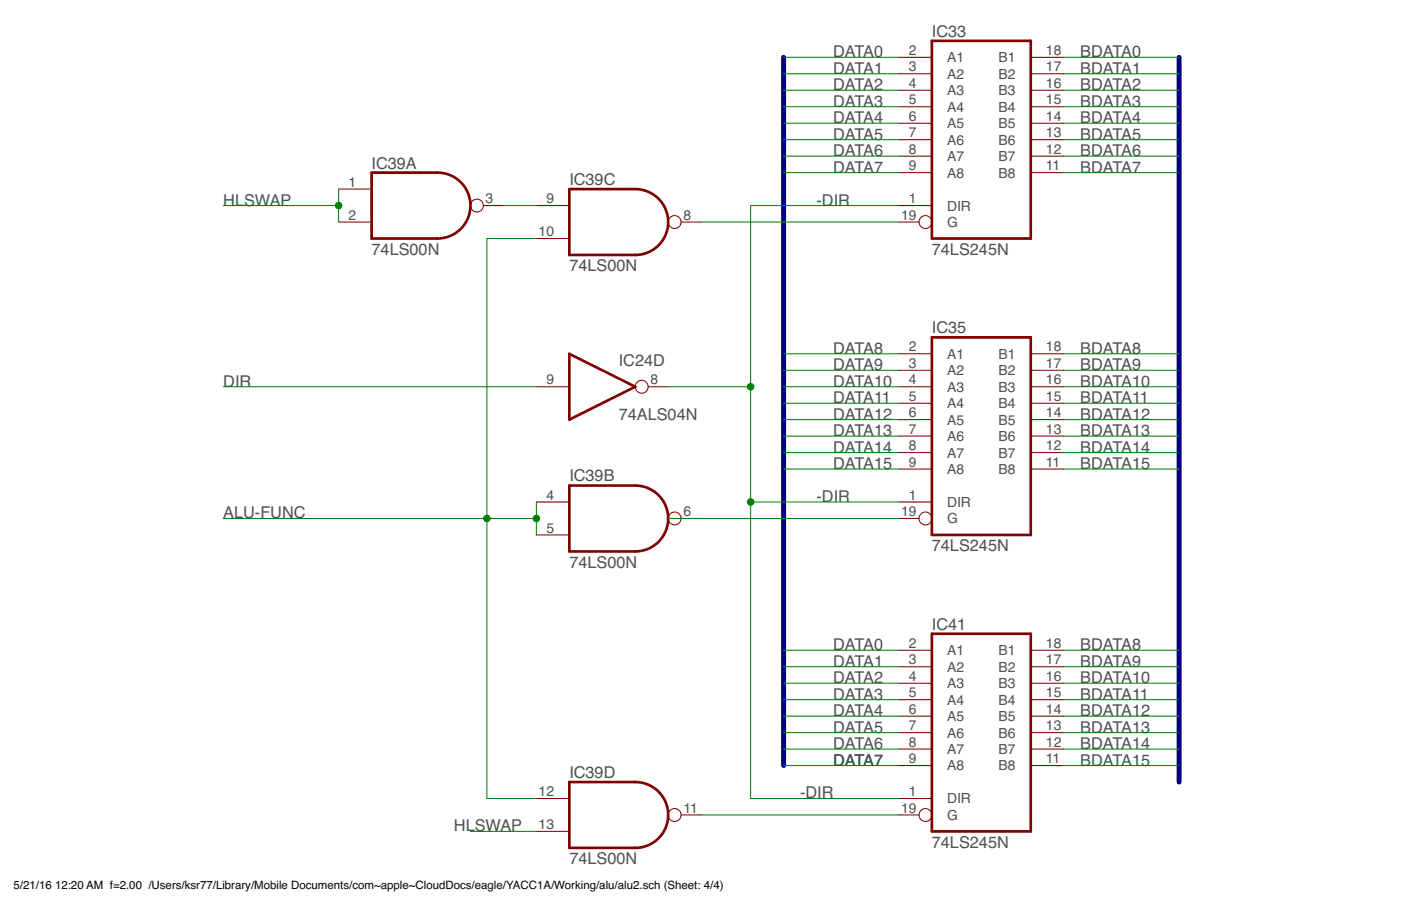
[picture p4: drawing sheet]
<svg xmlns="http://www.w3.org/2000/svg" width="432mm" height="279mm" viewBox="0 0 432 279" stroke-linecap="round" stroke-linejoin="round" font-family="sans-serif">
<path d="M287.2 12.6h30.5v61h-30.5zM114.5 53.2h20.3a10.2 10.2 0 0 1 10.2 10.2 10.2 10.2 0 0 1-10.2 10.2h-20.3zM175.5 58.3h20.3a10.2 10.2 0 0 1 10.1 10.2 10.2 10.2 0 0 1-10.1 10.1h-20.3zM175.5 109.1l20.3 10.2-20.3 10.1zM287.2 104h30.5v61h-30.5zM175.5 149.7h20.3a10.2 10.2 0 0 1 10.1 10.2 10.2 10.2 0 0 1-10.1 10.2h-20.3zM287.2 195.5h30.5v60.9h-30.5zM175.5 241.2h20.3a10.1 10.1 0 0 1 10.1 10.1 10.1 10.1 0 0 1-10.1 10.2h-20.3z" fill="none" stroke="#800000" stroke-width=".83"/>
<g fill="none" stroke="#800000" stroke-width=".32">
<path d="M277.1 17.7h10.1M317.7 17.7h10.2M277.1 22.8h10.1M277.1 27.8h10.1M277.1 32.9h10.1M277.1 38h10.1M317.7 22.8h10.2M317.7 27.8h10.2M317.7 32.9h10.2M317.7 38h10.2M104.4 58.3h10.1M277.1 43.1h10.1"/>
<path d="M277.1 48.2h10.1M277.1 53.2h10.1M317.7 43.1h10.2M317.7 48.2h10.2M317.7 53.2h10.2M104.4 68.5h10.1M148.9 63.4h6.3M165.3 63.4h10.2M165.3 73.6h10.2M209.9 68.5h6.2M277.1 63.4h10.1M277.1 68.5h6.2"/>
<path d="M165.3 119.3h10.2M199.7 119.3h6.3M277.1 109.1h10.1M277.1 114.2h10.1M277.1 119.3h10.1M317.7 109.1h10.2M317.7 114.2h10.2M317.7 119.3h10.2M277.1 124.4h10.1M277.1 129.4h10.1M277.1 134.5h10.1M277.1 139.6h10.1"/>
<path d="M317.7 124.4h10.2M317.7 129.4h10.2M317.7 134.5h10.2M317.7 139.6h10.2M165.3 154.8h10.2M209.9 159.9h6.2M277.1 154.8h10.1M277.1 144.7h10.1M277.1 159.9h6.2M317.7 144.7h10.2M165.3 165h10.2M277.1 200.5h10.1"/>
<path d="M277.1 205.6h10.1M277.1 210.7h10.1M277.1 215.8h10.1M317.7 200.5h10.2M317.7 205.6h10.2M317.7 210.7h10.2M317.7 215.8h10.2M277.1 220.9h10.1M277.1 225.9h10.1M277.1 231h10.1M277.1 236.1h10.1M317.7 220.9h10.2"/>
<path d="M317.7 225.9h10.2M317.7 231h10.2M317.7 236.1h10.2M165.3 246.3h10.2M165.3 256.4h10.2M209.9 251.3h6.2M277.1 246.3h10.1M277.1 251.3h6.2"/>
<circle cx="147" cy="63.4" r="1.99"/>
<circle cx="207.9" cy="68.5" r="1.99"/>
<circle cx="285.2" cy="68.5" r="1.99"/>
<circle cx="197.8" cy="119.3" r="1.99"/>
<circle cx="207.9" cy="159.9" r="1.99"/>
<circle cx="285.2" cy="159.9" r="1.99"/>
<circle cx="207.9" cy="251.3" r="1.99"/>
<circle cx="285.2" cy="251.3" r="1.99"/>
</g>
<path d="M241.5 17.7v218.4M363.4 17.7v223.5" fill="none" stroke="#000080" stroke-width="1.5"/>
<g fill="none" stroke="#008000" stroke-width=".32">
<path d="M241.5 17.7h35.6M327.9 17.7h35.5M241.5 22.8h35.6M241.5 27.8h35.6M241.5 32.9h35.6M241.5 38h35.6M327.9 22.8h35.5M327.9 27.8h35.5M327.9 32.9h35.5M327.9 38h35.5M104.4 58.3v10.2M241.5 43.1h35.6"/>
<path d="M241.5 48.2h35.6M241.5 53.2h35.6M327.9 43.1h35.5M327.9 48.2h35.5M327.9 53.2h35.5M68.8 63.4h35.6M155.2 63.4h10.1M165.3 73.6h-15.2v172.7h15.2M216.1 68.5h61M277.1 63.4h-45.7v182.9h45.7M68.8 119.3h96.5M206 119.3h25.4"/>
<path d="M241.5 109.1h35.6M241.5 114.2h35.6M241.5 119.3h35.6M327.9 109.1h35.5M327.9 114.2h35.5M327.9 119.3h35.5M241.5 124.4h35.6M241.5 129.4h35.6M241.5 134.5h35.6M241.5 139.6h35.6M327.9 124.4h35.5M327.9 129.4h35.5"/>
<path d="M327.9 134.5h35.5M327.9 139.6h35.5M68.8 159.9h96.5M165.3 154.8v10.2M206 159.9h71.1M231.4 154.8h45.7M241.5 144.7h35.6M327.9 144.7h35.5M241.5 200.5h35.6M241.5 205.6h35.6M241.5 210.7h35.6M241.5 215.8h35.6"/>
<path d="M327.9 200.5h35.5M327.9 205.6h35.5M327.9 210.7h35.5M327.9 215.8h35.5M241.5 220.9h35.6M241.5 225.9h35.6M241.5 231h35.6M241.5 236.1h35.6M327.9 220.9h35.5M327.9 225.9h35.5M327.9 231h35.5M327.9 236.1h35.5"/>
<path d="M145 256.4h20.3M216.1 251.3h61"/>
</g>
<g fill="#008000" stroke="#008000" stroke-width=".31">
<circle cx="231.4" cy="154.8" r="1.02"/>
<circle cx="231.4" cy="119.3" r="1.02"/>
<circle cx="104.4" cy="63.4" r="1.02"/>
<circle cx="165.3" cy="159.9" r="1.02"/>
<circle cx="150.1" cy="159.9" r="1.02"/>
</g>
<g font-size="5" fill="#505050">
<text x="287.2" y="11.3">IC33</text>
<text x="256.7" y="17.7">DATA0</text>
<text x="332.9" y="17.7">BDATA0</text>
<text x="256.7" y="22.8">DATA1</text>
<text x="332.9" y="22.8">BDATA1</text>
<text x="256.7" y="27.8">DATA2</text>
<text x="332.9" y="27.8">BDATA2</text>
<text x="256.7" y="32.9">DATA3</text>
<text x="332.9" y="32.9">BDATA3</text>
<text x="256.7" y="38">DATA4</text>
<text x="332.9" y="38">BDATA4</text>
<text x="256.7" y="43.1">DATA5</text>
<text x="332.9" y="43.1">BDATA5</text>
<text x="114.5" y="52">IC39A</text>
<text x="256.7" y="48.2">DATA6</text>
<text x="256.7" y="53.2">DATA7</text>
<text x="332.9" y="48.2">BDATA6</text>
<text x="332.9" y="53.2">BDATA7</text>
<text x="175.5" y="57">IC39C</text>
<text x="68.8" y="63.4">HLSWAP</text>
<text x="251.7" y="63.4">-DIR</text>
<text x="114.5" y="78.6">74LS00N</text>
<text x="175.5" y="83.7">74LS00N</text>
<text x="287.2" y="78.6">74LS245N</text>
<text x="287.2" y="102.8">IC35</text>
<text x="190.7" y="112.9">IC24D</text>
<text x="256.7" y="109.1">DATA8</text>
<text x="332.9" y="109.1">BDATA8</text>
<text x="68.8" y="119.3">DIR</text>
<text x="256.7" y="114.2">DATA9</text>
<text x="256.7" y="119.3">DATA10</text>
<text x="332.9" y="114.2">BDATA9</text>
<text x="332.9" y="119.3">BDATA10</text>
<text x="256.7" y="124.3">DATA11</text>
<text x="332.9" y="124.3">BDATA11</text>
<text x="190.7" y="129.4">74ALS04N</text>
<text x="256.7" y="129.4">DATA12</text>
<text x="332.9" y="129.4">BDATA12</text>
<text x="256.7" y="134.5">DATA13</text>
<text x="332.9" y="134.5">BDATA13</text>
<text x="256.7" y="139.6">DATA14</text>
<text x="332.9" y="139.6">BDATA14</text>
<text x="175.5" y="148.5">IC39B</text>
<text x="256.7" y="144.7">DATA15</text>
<text x="332.9" y="144.7">BDATA15</text>
<text x="251.7" y="154.8">-DIR</text>
<text x="68.8" y="159.9">ALU-FUNC</text>
<text x="287.2" y="170.1">74LS245N</text>
<text x="175.5" y="175.1">74LS00N</text>
<text x="287.2" y="194.2">IC41</text>
<text x="256.7" y="200.5">DATA0</text>
<text x="332.9" y="200.5">BDATA8</text>
<text x="256.7" y="205.6">DATA1</text>
<text x="332.9" y="205.6">BDATA9</text>
<text x="256.7" y="210.7">DATA2</text>
<text x="256.7" y="215.8">DATA3</text>
<text x="332.9" y="210.7">BDATA10</text>
<text x="332.9" y="215.8">BDATA11</text>
<text x="256.7" y="220.8">DATA4</text>
<text x="332.9" y="220.8">BDATA12</text>
<text x="256.7" y="225.9">DATA5</text>
<text x="332.9" y="225.9">BDATA13</text>
<text x="256.7" y="231">DATA6</text>
<text x="332.9" y="231">BDATA14</text>
<text x="175.5" y="239.9">IC39D</text>
<text x="256.7" y="236.1">DATA7</text>
<text x="332.9" y="236.1">BDATA15</text>
<text x="246.6" y="246.2">-DIR</text>
<text x="139.9" y="256.4">HLSWAP</text>
<text x="287.2" y="261.5">74LS245N</text>
<text x="175.5" y="266.6">74LS00N</text>
</g>
<g font-size="4.3" fill="#505050">
<text x="280.2" y="17">2</text>
<text x="322.4" y="17">18</text>
<text x="280.2" y="22">3</text>
<text x="291.9" y="19.2">A1</text>
<text x="307.8" y="19.2">B1</text>
<text x="322.4" y="22">17</text>
<text x="280.2" y="27.1">4</text>
<text x="291.9" y="24.3">A2</text>
<text x="291.9" y="29.4">A3</text>
<text x="307.8" y="29.4">B3</text>
<text x="307.8" y="24.3">B2</text>
<text x="322.4" y="27.1">16</text>
<text x="280.2" y="32.2">5</text>
<text x="291.9" y="34.4">A4</text>
<text x="307.8" y="34.4">B4</text>
<text x="322.4" y="32.2">15</text>
<text x="280.2" y="37.3">6</text>
<text x="291.9" y="39.5">A5</text>
<text x="307.8" y="39.5">B5</text>
<text x="322.4" y="37.3">14</text>
<text x="280.2" y="42.4">7</text>
<text x="280.2" y="47.4">8</text>
<text x="291.9" y="44.6">A6</text>
<text x="307.8" y="44.6">B6</text>
<text x="322.4" y="47.4">12</text>
<text x="322.4" y="42.4">13</text>
<text x="280.2" y="52.5">9</text>
<text x="291.9" y="49.7">A7</text>
<text x="307.8" y="49.7">B7</text>
<text x="322.4" y="52.5">11</text>
<text x="107.5" y="57.6">1</text>
<text x="291.9" y="54.8">A8</text>
<text x="307.8" y="54.8">B8</text>
<text x="149.7" y="62.7">3</text>
<text x="168.4" y="62.7">9</text>
<text x="280.2" y="62.7">1</text>
<text x="291.9" y="64.9">DIR</text>
<text x="107.5" y="67.8">2</text>
<text x="210.6" y="67.8">8</text>
<text x="277.8" y="67.8">19</text>
<text x="291.9" y="70">G</text>
<text x="166" y="72.8">10</text>
<text x="280.2" y="108.4">2</text>
<text x="280.2" y="113.5">3</text>
<text x="291.9" y="110.6">A1</text>
<text x="307.8" y="110.6">B1</text>
<text x="322.4" y="113.5">17</text>
<text x="322.4" y="108.4">18</text>
<text x="168.4" y="118.6">9</text>
<text x="200.5" y="118.6">8</text>
<text x="280.2" y="118.6">4</text>
<text x="291.9" y="115.7">A2</text>
<text x="307.8" y="115.7">B2</text>
<text x="322.4" y="118.6">16</text>
<text x="280.2" y="123.6">5</text>
<text x="291.9" y="120.8">A3</text>
<text x="291.9" y="125.9">A4</text>
<text x="307.8" y="125.9">B4</text>
<text x="307.8" y="120.8">B3</text>
<text x="322.4" y="123.6">15</text>
<text x="280.2" y="128.7">6</text>
<text x="291.9" y="130.9">A5</text>
<text x="307.8" y="130.9">B5</text>
<text x="322.4" y="128.7">14</text>
<text x="280.2" y="133.8">7</text>
<text x="291.9" y="136">A6</text>
<text x="307.8" y="136">B6</text>
<text x="322.4" y="133.8">13</text>
<text x="280.2" y="138.9">8</text>
<text x="280.2" y="143.9">9</text>
<text x="291.9" y="141.1">A7</text>
<text x="307.8" y="141.1">B7</text>
<text x="322.4" y="143.9">11</text>
<text x="322.4" y="138.9">12</text>
<text x="291.9" y="146.2">A8</text>
<text x="307.8" y="146.2">B8</text>
<text x="168.4" y="154.1">4</text>
<text x="280.2" y="154.1">1</text>
<text x="210.6" y="159.2">6</text>
<text x="277.8" y="159.2">19</text>
<text x="291.9" y="156.3">DIR</text>
<text x="291.9" y="161.4">G</text>
<text x="168.4" y="164.3">5</text>
<text x="280.2" y="199.8">2</text>
<text x="291.9" y="202.1">A1</text>
<text x="307.8" y="202.1">B1</text>
<text x="322.4" y="199.8">18</text>
<text x="280.2" y="204.9">3</text>
<text x="280.2" y="210">4</text>
<text x="291.9" y="207.1">A2</text>
<text x="307.8" y="207.1">B2</text>
<text x="322.4" y="210">16</text>
<text x="322.4" y="204.9">17</text>
<text x="280.2" y="215.1">5</text>
<text x="291.9" y="212.2">A3</text>
<text x="307.8" y="212.2">B3</text>
<text x="322.4" y="215.1">15</text>
<text x="280.2" y="220.1">6</text>
<text x="291.9" y="217.3">A4</text>
<text x="307.8" y="217.3">B4</text>
<text x="322.4" y="220.1">14</text>
<text x="280.2" y="225.2">7</text>
<text x="291.9" y="222.4">A5</text>
<text x="291.9" y="227.5">A6</text>
<text x="307.8" y="227.5">B6</text>
<text x="307.8" y="222.4">B5</text>
<text x="322.4" y="225.2">13</text>
<text x="280.2" y="230.3">8</text>
<text x="291.9" y="232.5">A7</text>
<text x="307.8" y="232.5">B7</text>
<text x="322.4" y="230.3">12</text>
<text x="280.2" y="235.4">9</text>
<text x="291.9" y="237.6">A8</text>
<text x="307.8" y="237.6">B8</text>
<text x="322.4" y="235.4">11</text>
<text x="166" y="245.5">12</text>
<text x="280.2" y="245.5">1</text>
<text x="210.6" y="250.6">11</text>
<text x="277.8" y="250.6">19</text>
<text x="291.9" y="247.8">DIR</text>
<text x="166" y="255.7">13</text>
<text x="291.9" y="252.8">G</text>
</g>
<g font-size="3.5">
<text x="4.2" y="274.2">5/21/16</text>
<text x="17" y="274.2">12:20 AM f=2.00 /Users/ksr77/Library/Mobile Documents/com~apple~CloudDocs/eagle/YACC1A/Working/alu/alu2.sch (Sheet: 4/4)</text>
</g>
</svg>
